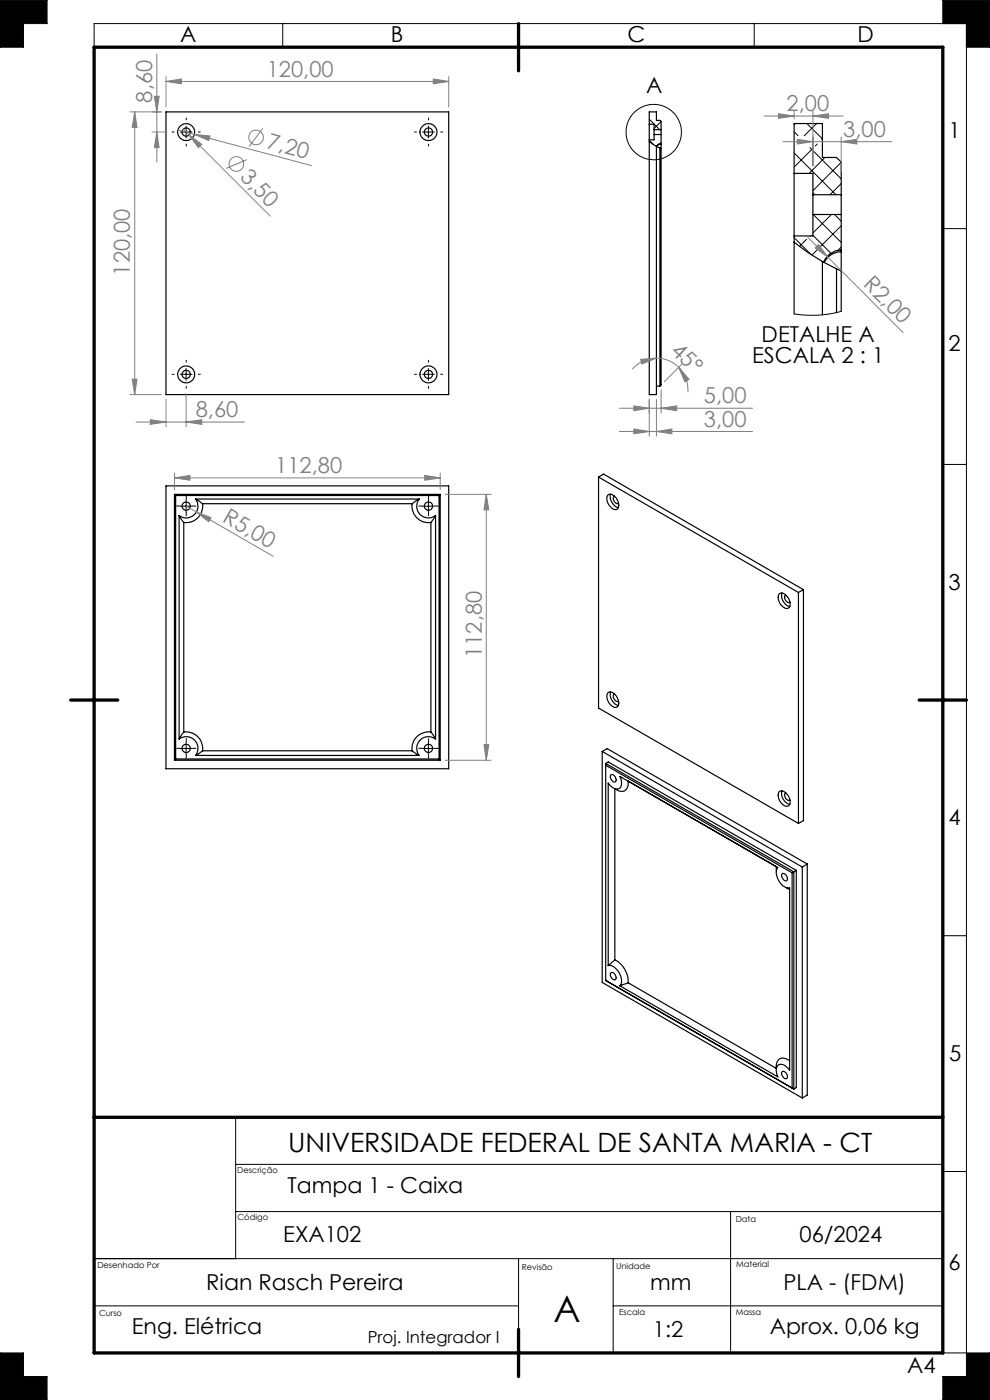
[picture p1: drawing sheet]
<svg xmlns="http://www.w3.org/2000/svg" width="210mm" height="297mm" viewBox="0 0 210 297" stroke-linecap="round" stroke-linejoin="round" font-family="sans-serif">
<g fill="none" stroke="#000" stroke-width=".21">
<path d="M0 0h10v5h-5v5h-5zM20 10v-5h185v287h-5v5h10v-10h-10M60 5v5M160 5v5M200 5v-5h10v10h-5M38.2 28h2.5M39.5 26.8v2.5M89.6 28h2.5M90.9 26.8v2.5M137.7 29.8l.9 .9M137.7 25.3l2.2 2.2M137.8 23.7l-.1 .1"/>
<path d="M140.2 30.3l-.1 .1M140.2 25.8l-1.5 1.5M168.5 32.5l8.8 8.8M168.5 27.9l.8 .9M168.7 26.2l-.2 .3M171.2 26.2l3.2 3.3-.1 .1M171.8 31.3l6.6 6.7M172.6 31.3l-4.1 4.2M173.2 26.2l-2.6 2.6M173.4 30.5l-.5 .5M175 33.4l-3.4 3.4M178.4 34.4l-6 6.1"/>
<path d="M178.4 38.9l-2.3 2.4M168.5 50.4l3.5 3.6M171.1 50.8l-1.5 1.5M171.8 50.1h.1M172.4 49.9l3.8 3.8M172.4 40.9l.4 .4M172.5 45.5l5.9 5.9M173.3 53l-1.1 1.1M176.4 45.5l-4 3.9M177 45.5l1.4 1.5M178.4 47.9l-4.4 4.4M178.4 52.4l-.7 .7"/>
<path d="M200 48.5h5M38.2 79.4h2.5M39.5 78.2v2.5M89.6 79.4h2.5M90.9 78.2v2.5M178.4 66l-2.2 .6-2.8 .3h-2.2l-2.7-.3M200 98.5h5M38.2 107.4h2.5M39.5 106.1v2.5M89.6 107.4h2.5M90.9 106.1v2.5M38.2 158.8h2.5"/>
<path d="M39.5 157.5v2.5M89.6 158.8h2.5M90.9 157.5v2.5M200 198.5h5M50 237v30M50 257h150M50 247h150M155 257v30M200 248.5h5M20 277h90M20 267h180M110 267v20"/>
<path d="M130.1 277h69.9M130.1 267v20M0 287h5v5h5v5h-10z"/>
<circle cx="138.7" cy="28" r="5.9"/>
</g>
<path d="M20 10h180v277h-180zM110 5v10M15 148.5h10M195 148.5h10M20 237h180M110 282v10" fill="none" stroke="#000" stroke-width=".7"/>
<path d="M200 0v5h5v5h5v-10zM0 0v10h5v-5h5v-5zM0 287v10h10v-5h-5v-5zM205 287v5h-5v5h10v-10z" fill-rule="evenodd" fill="#000"/>
<g fill="none" stroke="#000" stroke-width=".25">
<path d="M35.2 23.7h60v60h-60zM137.7 30l1.5 1M137.7 26.3v3.4M137.7 29.7v54h1.5v-52.7M137.7 26.3v-2.6h1.5v1.8h.8l.2 .3v1.7M137.7 26.3h1v1.2M138.7 27.5v1M138.7 27.5h1.5M138.7 28.5v1.2h-1M138.7 28.5h1.5M139.2 31l.8 .4M140 31.4v50.5"/>
<path d="M140 31.4l.2 .1M140.2 30.5l-.5 .2-.4 .4M140.2 30.4l-.6 .3-.3 .4M140.2 27.5v1M140.2 28.5v53.2l-.2 .2M168.5 36.8v13.3M168.5 36.8v-10.6h5.9v7.2h3l1 1v6.9M168.5 36.8h3.9v4.5M168.5 51.4l2.9 2.2 3 1.9M168.5 50.1v16.5M172.4 41.3v4.2M172.4 41.3h6"/>
<path d="M172.4 45.5v4.6h-3.9M172.4 45.5h6M174.4 55.5v11.3M174.4 55.5l3 1.5M177.4 57v9.3M177.4 57l1 .5M178.4 53.4a4 4 0 0 0-3.6 2.3M178.4 45.5v7.5a4.1 4.1 0 0 0-3.7 2.6M178.4 41.3v4.2M178.4 53.1v.3M178.4 53.4v12.6M139.2 81.9h.8"/>
<path d="M35.2 103.1h60v60h-60zM37 104.9h56.4M37 104.9l.3 .2M37 104.9v56.4M37.3 105.1h55.8M37.3 105.1v55.9M38 109.4l1 1.4M38 109.4v47.4M39 110.8v44.5M41.5 105.9a2.49 2.49 0 0 1-.2 3.2 2.49 2.49 0 0 1-3.3 .3M41.5 105.9l1.5 1M41.5 105.9h47.4"/>
<path d="M43 106.9a3.5 3.5 0 0 1-4 3.9M43 106.9h44.4M87.4 106.9a3.5 3.5 0 0 0 4 3.9M88.9 105.9l-1.5 1M88.9 105.9a2.49 2.49 0 0 0 .2 3.2 2.49 2.49 0 0 0 3.3 .3M91.4 110.8v44.5M92.4 109.4l-1 1.4M92.4 109.4v47.4M93.1 105.1v55.9M93.4 104.9l-.3 .2M93.4 104.9v56.4M127 101.2l42.4 24.5"/>
<path d="M127 101.2l1-.6 42.4 24.5M127 101.2v49l42.4 24.5M128.9 105.1a1.42 1.42 0 0 1 2 .9 1.46 1.46 0 0 1-.1 2.1 2.35 2.35 0 0 1-2.1-2.6zM129.5 104.8a2.51 2.51 0 0 0 1.7 2.9M130.4 105.3a.9 .9 0 0 0-.2 1 .9 .9 0 0 0 1 .4M165.4 125.9a1.86 1.86 0 0 1 2.1 1.7 .95 .95 0 0 1 .1 1 .95 .95 0 0 1-.9 .5 2.42 2.42 0 0 1-1.5-3.1zM165.9 125.8a2.44 2.44 0 0 0 1.6 2.9M166.7 126.3a.93 .93 0 0 0-.1 1 .93 .93 0 0 0 1 .4M169.4 125.7v49M170.4 125.1v49l-1 .6M170.4 125.1l-1 .6M38 156.8a2.49 2.49 0 0 1 3.3 .2 2.49 2.49 0 0 1 .2 3.3"/>
<path d="M39 155.3a3.5 3.5 0 0 1 4 4M39 155.3l-1 1.5M43 159.3l-1.5 1M43 159.3h44.4M87.4 159.3l1.5 1M91.4 155.3a3.5 3.5 0 0 0-4 4M91.4 155.3l1 1.5M92.4 156.8a2.49 2.49 0 0 0-3.3 .2 2.49 2.49 0 0 0-.2 3.3M127.7 159.4l1.1-.6 42.4 24.5M127.7 159.4l42.5 24.5M127.7 159.4v49l42.5 24.5M129 146.9a1.97 1.97 0 0 1 2.2 2 .88 .88 0 0 1-.4 1.1 .88 .88 0 0 1-1.2-.4 2.11 2.11 0 0 1-.6-2.7z"/>
<path d="M129.5 146.8a2.52 2.52 0 0 0 1.7 2.9M130.4 147.2a.91 .91 0 0 0-.1 1.1 .91 .91 0 0 0 .9 .4M37 161.3h56.4M37.3 161h55.8M37.3 161l-.3 .3M41.5 160.3h47.4M93.1 161l.3 .3M128.5 162l.5-.4 39.9 23M128.5 162l39.9 23v46M128.5 162.3l39.5 22.9M128.5 162v46M129.5 164.4a.92 .92 0 0 1 1 .3 .92 .92 0 0 1 .2 .9l-.1 .2a.71 .71 0 0 1-1.1-.6z"/>
<path d="M133.2 165.7a1.58 1.58 0 0 1-1.8 2.1l-1-.5v36.4M165.2 168a1.23 1.23 0 0 1 1.9 .7 1.56 1.56 0 0 1 0 2.3 2.24 2.24 0 0 1-2-2.6zM165.9 167.8a2.38 2.38 0 0 0 1.6 2.8M166.7 168.2a.93 .93 0 0 0-.1 1.1 .93 .93 0 0 0 1 .4M164.7 183.9v.8M165.9 185.4a.92 .92 0 0 1 .9 .3 .92 .92 0 0 1 .2 .9 .56 .56 0 0 1-.6 .2 .56 .56 0 0 1-.4-.5l-.2-.4zM166.8 188.3l.7 .4M168 185.2v45.6M168.9 184.6v46.1l-.5 .3M168.9 184.6l-.9 .6M170.2 183.9v49M171.2 183.3l-1 .6"/>
<path d="M171.2 183.3v49l-1 .6M128.5 208h.1M128.5 208l39.5 22.8M128.5 208l39.9 23M129 204.9v-38.8a1.82 1.82 0 0 0 2.5 1 2.34 2.34 0 0 0 0-2.4l33.5 19.3a3.1 3.1 0 0 0 1.2 4l.5 .3h.8v38.7a2.13 2.13 0 0 0-2.3-1.1 2.01 2.01 0 0 0-.2 2.6l-33.5-19.4M129 204.9a2.67 2.67 0 0 1 2.7 2.2l.1 1.3-.3 .7M129.5 206.4a.92 .92 0 0 1 1 .3 .92 .92 0 0 1 .2 .9 .56 .56 0 0 1-.6 .2 .56 .56 0 0 1-.5-.5l-.1-.4zM130.4 203.7a5.2 5.2 0 0 1 2.8 4.8M130.4 203.7l-1.4 1.2M133.2 208.5l31.5 18.2a1.58 1.58 0 0 1 1.8-2.2l1 .5M133.2 208.5l-1.7 .6M166 227.3a1.02 1.02 0 0 1 .9 1.5 1.01 1.01 0 0 1-.9-1.5z"/>
<path d="M168 230.8l.4 .2"/>
<circle cx="39.5" cy="28" r=".87"/>
<circle cx="39.5" cy="28" r="1.79"/>
<circle cx="90.9" cy="28" r="1.8"/>
<circle cx="90.9" cy="28" r=".87"/>
<circle cx="39.5" cy="79.4" r=".87"/>
<circle cx="39.5" cy="79.4" r="1.79"/>
<circle cx="90.9" cy="79.4" r="1.8"/>
<circle cx="90.9" cy="79.4" r=".87"/>
<circle cx="39.5" cy="107.4" r=".87"/>
<circle cx="90.9" cy="107.4" r=".87"/>
<circle cx="39.5" cy="158.8" r=".87"/>
<circle cx="90.9" cy="158.8" r=".87"/>
</g>
<g fill="none" stroke="#808080" stroke-width=".21">
<path d="M33.3 11.5v22.9M35.2 17.3l3.3-.5v1zM35.2 16.3v6.4M35.2 17.3h60M91.9 16.8l3.3 .5-3.3 .5zM95.2 16.3v6.4M27.6 23.7h6.6M28.6 23.7l.5 3.3h-1.1zM28.6 23.7v60M32.2 28h3.3M32.7 20.4h1.1l-.5 3.3zM33.3 28l.5 3.3h-1.1z"/>
<path d="M37.7 27.5l3.5 1M38.9 27.4l1.2 1.2M40.1 28.6l2.7 2-.7 .7zM40.1 28.6l17.2 17.3M41.2 28.5l3.4 .4-.3 .9zM41.2 28.5l24.9 6.6M52.4 33.9l-4.5 1.8M55.7 27.2l-2.8 3.9M162.1 24.6h16.7M165.1 24.1l3.4 .5-3.4 .5zM166.1 30.1h23.1M168.5 23.6v1.6"/>
<path d="M169.1 29.6l3.3 .5-3.3 .4zM172.4 24.6l3.4-.5v1zM172.4 23.6v11.6M178.4 30.1l3.4-.5v.9zM178.4 29.1v7.3M171.1 50.1l4.5 4.5M172.9 52.6l.7-.7 2 2.7zM175.6 54.6l16 16M135.9 76.2l3.3-.2-3.1 1.2zM139.2 76a6.7 6.7 0 0 1 4.8 1.9M139.2 76a6.6 6.6 0 0 0-5.1 2.3M144 77.9l2.2 2.6-.9 .5z"/>
<path d="M144 77.9l.2 .3a6.5 6.5 0 0 1 1.7 5M144.7 77.2l-3.8 3.8M27.6 83.7h6.6M28 80.4h1.1l-.5 3.3zM28.9 89.5h23M31.9 89l3.3 .5-3.3 .5zM35.2 84.7v5.8M39.5 89.5l3.3-.5v1zM39.5 83.5v7M131.4 86.6h28.2M131.4 91.5h28.2M134.4 86.1l3.3 .5-3.3 .5z"/>
<path d="M134.4 91l3.3 .5-3.3 .5zM137.7 84.7v7.8M139.2 91.5l3.3-.5v1zM139.2 84.7v7.8M140.2 86.6l3.3-.5v1zM140.2 82.7v4.9M37 101.4l3.3-.5v1zM37 100.4v3.5M37 101.4h56.4M39.5 107.4l2.2 1.2M41.7 108.6l3.1 1.2-.5 .9zM41.7 108.6l16.2 9.4"/>
<path d="M90.1 100.9l3.3 .5-3.3 .5zM93.4 100.4v3.5M94.4 104.9h9.8M103.2 104.9v56.4M103.2 104.9l.5 3.3h-1zM102.7 158h1l-.5 3.3zM94.4 161.3h9.8"/>
<circle cx="50.1" cy="34.8" r="1.56"/>
<circle cx="54.3" cy="29.1" r="1.56"/>
</g>
<g fill="none" stroke="#000" stroke-width=".21" stroke-dasharray="15.2 1.3 1.3 1.3" stroke-linecap="butt">
<path d="M37 28h-.5M39.5 25.5v-.5M39.5 30.5v.6M42 28h.6M88.4 28h-.5M90.9 25.5v-.5M90.9 30.5v.6M93.4 28h.6M37 79.4h-.5M39.5 76.9v-.5M42 79.4h.6M88.4 79.4h-.5"/>
<path d="M90.9 76.9v-.5M93.4 79.4h.6M39.5 81.9v.6M90.9 81.9v.6M38.3 107.4h-.9M39.5 106.1v-.9M39.5 108.6v.9M40.8 107.4h.8M89.7 107.4h-.9M90.9 106.1v-.9M90.9 108.6v.9M92.2 107.4h.8"/>
<path d="M38.3 158.8h-.9M39.5 157.5v-.9M40.8 158.8h.8M89.7 158.8h-.9M90.9 157.5v-.9M92.2 158.8h.8M39.5 160v.9M90.9 160v.9"/>
</g>
<g fill="#808080">
<path d="M40.1 28.6l2.7 2-.7 .7z"/>
<path d="M172.9 52.6l.7-.7 2 2.7z"/>
<path d="M41.7 108.6l3.1 1.2-.5 .9z"/>
<path d="M41.2 28.5l3.4 .4-.3 .9z"/>
<path d="M144 77.9l2.2 2.6-.9 .5zM135.9 76.2l3.3-.2-3.1 1.2z"/>
<path d="M91.9 16.8l3.3 .5-3.3 .5zM35.2 17.3l3.3-.5v1zM39.5 89.5l3.3-.5v1zM31.9 89l3.3 .5-3.3 .5zM90.1 100.9l3.3 .5-3.3 .5zM37 101.4l3.3-.5v1zM172.4 24.6l3.4-.5v1zM165.1 24.1l3.4 .5-3.4 .5zM178.4 30.1l3.4-.5v.9zM169.1 29.6l3.3 .5-3.3 .4z"/>
<path d="M134.4 86.1l3.3 .5-3.3 .5zM140.2 86.6l3.3-.5v1zM134.4 91l3.3 .5-3.3 .5zM139.2 91.5l3.3-.5v1z"/>
<path d="M33.3 28l.5 3.3h-1.1zM32.7 20.4h1.1l-.5 3.3zM102.7 158h1l-.5 3.3zM103.2 104.9l.5 3.3h-1z"/>
<path d="M28.6 23.7l.5 3.3h-1.1zM28 80.4h1.1l-.5 3.3z"/>
</g>
<text font-size="7.8" x="117.4" y="280.5">A</text>
<text font-size="5.6" x="61.1" y="244.5">UNIVERSIDADE FEDERAL DE SANTA MARIA - CT</text>
<g font-size="4.7">
<text x="38.2" y="9">A</text>
<text x="82.9" y="8.9">B</text>
<text x="133.1" y="9">C</text>
<text x="181.9" y="9">D</text>
<text x="137.1" y="19.8">A</text>
<text x="201.2" y="29.4">1</text>
<text x="159.6" y="77">ESCALA 2 : 1</text>
<text x="161.6" y="72.5">DETALHE A</text>
<text x="201.2" y="74.5">2</text>
<text x="201.2" y="125.1">3</text>
<text x="201.2" y="175">4</text>
<text x="201.3" y="225">5</text>
<text x="61" y="253">Tampa 1 - Caixa</text>
<text x="60.1" y="263.5">EXA102</text>
<text x="169.6" y="263.5">06/2024</text>
<text x="201.2" y="269.4">6</text>
<text x="43.8" y="273.7">Rian Rasch Pereira</text>
<text x="137.9" y="273.7">mm</text>
<text x="166.2" y="273.7">PLA - (FDM)</text>
<text x="28" y="283">Eng. Elétrica</text>
<text x="138.5" y="283.7">1:2</text>
<text x="163.3" y="283">Aprox. 0,06 kg</text>
<text x="192.4" y="291.4">A4</text>
</g>
<g font-size="4.7" fill="#808080">
<text x="56.6" y="16.2">120,00</text>
<text x="32.3" y="21.8" transform="rotate(-90 32.3 21.8)">8,60</text>
<text x="166.8" y="23.6">2,00</text>
<text x="178.9" y="29">3,00</text>
<text x="56.4" y="31.5" transform="rotate(15 56.4 31.5)">7,20</text>
<text x="50.8" y="37.8" transform="rotate(45 50.8 37.8)">3,50</text>
<text x="27.6" y="58.5" transform="rotate(-90 27.6 58.5)">120,00</text>
<text x="183" y="60.5" transform="rotate(45 183 60.5)">R2,00</text>
<text x="142.1" y="74.7" transform="rotate(44 142.1 74.7)">45°</text>
<text x="41.5" y="88.5">8,60</text>
<text x="149.3" y="85.6">5,00</text>
<text x="149.3" y="90.5">3,00</text>
<text x="58.4" y="100.3">112,80</text>
<text x="47" y="110.6" transform="rotate(30 47 110.6)">R5,00</text>
<text x="102.2" y="139.6" transform="rotate(-90 102.2 139.6)">112,80</text>
</g>
<text font-size="3.5" x="78" y="285">Proj. Integrador I</text>
<g font-size="1.8">
<text x="50.3" y="248.8">Descrição</text>
<text x="50.4" y="258.9">Código</text>
<text x="156.1" y="259.2">Data</text>
<text x="20.7" y="269.1">Desenhado Por</text>
<text x="110.7" y="269.3">Revisão</text>
<text x="130.7" y="269.1">Unidade</text>
<text x="156.2" y="268.9">Material</text>
<text x="21" y="279.1">Curso</text>
<text x="131.3" y="278.9">Escala</text>
<text x="156.1" y="278.9">Massa</text>
</g>
</svg>
